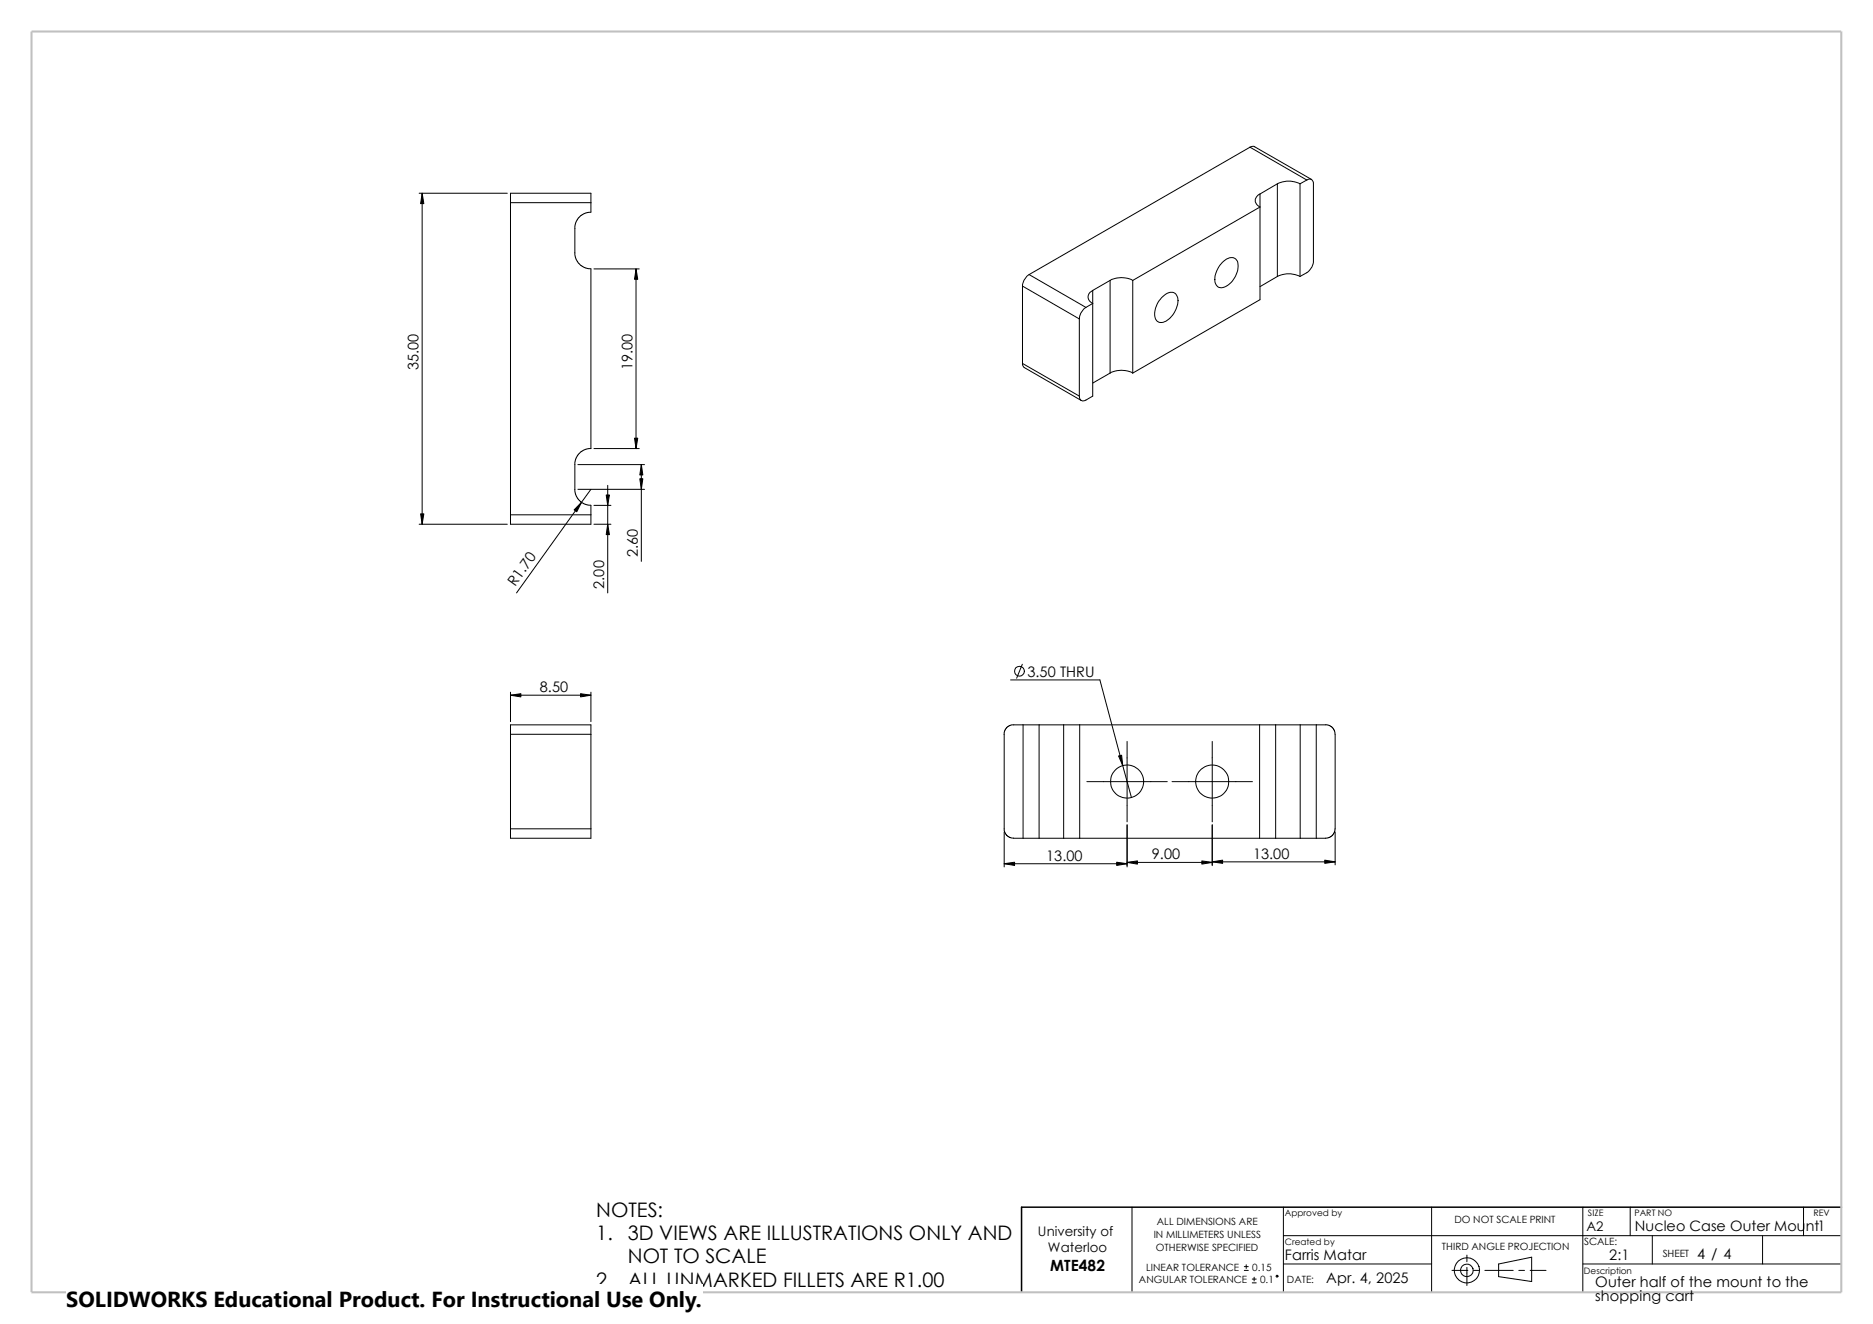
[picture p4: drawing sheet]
<svg xmlns="http://www.w3.org/2000/svg" width="420mm" height="297mm" viewBox="0 0 420 297" stroke-linecap="round" stroke-linejoin="round" font-family="sans-serif">
<g fill="none" stroke="#000" stroke-width=".22">
<path d="M280.3 33l.9-.1 12.9 7.4M280.3 33l-49.5 28.6M280.3 33l12.7 7.4M94 43.3h19.7M94.7 43.3v74.3M114.5 45.5h18M114.5 45.5v70M132.5 45.5v-2.2h-18v2.2M132.5 45.5v2.1l-1.1 .2-1 .4-.9 .9-.5 1-.1 .6v6.1l.3 1.3 .7 1.2 1.2 .7 1.4 .3v40.3M274.2 58.8a2.23 2.23 0 0 1 2.9-.7 3.4 3.4 0 0 1 0 3.8 3.9 3.9 0 0 1-3.8 2.6 2.82 2.82 0 0 1-.4-3.8zM282.5 43.5v23.7l-28.5 16.5M282.5 43.5a1.54 1.54 0 0 0-1 1.5 1.54 1.54 0 0 0 1 1.4l-28.5 16.5"/>
<path d="M286.4 41.2a5.7 5.7 0 0 1 5.1 0M286.4 41.2l-3.9 2.3M286.4 41.2v20.8M291.5 41.2v20.8M293 40.4a.9 .9 0 0 1 1.1-.1 .9 .9 0 0 1 .4 .9v17.4a3.2 3.2 0 0 1-1.5 2.6l-1.5 .8M293 40.4l-1.5 .8M133.2 60.3h10.1M142.6 60.3v40.3M229.3 64.2l12.7 7.3M229.3 64.2v17.3M230.8 61.6l12.7 7.4M230.8 61.6a3.5 3.5 0 0 0-1.5 2.6"/>
<path d="M242 71.5v17.4M243.5 69a3.5 3.5 0 0 0-1.5 2.5M245 65.2a1.54 1.54 0 0 0-1 1.4 1.54 1.54 0 0 0 1 1.5l-1.5 .9M245 65.2v23.7l-1.5 .8a.92 .92 0 0 1-1 .1 .92 .92 0 0 1-.5-.9M248.9 62.9a5.4 5.4 0 0 1 5.1 0M248.9 62.9l-3.9 2.3M248.9 62.9v20.8M254 62.9v20.8M260.5 66.8a2.44 2.44 0 0 1 2.9-1 2.97 2.97 0 0 1 .3 3.7 4.3 4.3 0 0 1-3.5 2.8 1.82 1.82 0 0 1-1.2-2.4 5.8 5.8 0 0 1 1.5-3.1zM286.4 62a5.7 5.7 0 0 1 5.1 0M286.4 62l-3.9 2.3M229.3 81.5l.3 .9 12.8 7.4"/>
<path d="M229.3 81.5l12.7 7.4M248.9 83.7a5.4 5.4 0 0 1 5.1 0M248.9 83.7l-3.9 2.2M94 117.6h19.7M114.5 115.5h18M129.6 109.8h14.9M129.6 104.2h14.9M132.5 115.5v2.1h-18v-2.1M132.5 109.8l-16.7 23.2M132.5 100.6l-1.1 .2-1 .4-.8 .8-.5 1-.2 .7v6.1l.3 1.4 .7 1.1 1.2 .8 1.4 .3v2.1M133.2 117.6h3.8M133.2 113.4h3.8"/>
<path d="M133.2 100.6h10.1M136.3 108.9v24.1M143.8 104.2v21.7M114.5 155.3v6.6M114.5 156h18M132.5 155.3v6.6M226.6 152.5h20l7.1 26.4M229.2 149l-1.2 3.1M114.5 164.7v21.2M114.5 164.7h18M114.5 164.7v-2.1h18v2.1M132.5 164.7v21.2"/>
<path d="M225.2 164.7v21.6l.4 .9 .8 .7 .9 .1h2.1M229.4 162.6h3.6M229.4 162.6l-3 .1-1 .9-.3 1.1M229.4 162.6v25.4M233 162.6h5.5M233 162.6v25.4M238.5 162.6v25.4M238.5 162.6h3.6M242.1 162.6h40.3M242.1 162.6v25.4M243.7 175.3h18M252.7 166.3v18.1"/>
<path d="M262.8 175.3h18M271.8 166.3v18.1M282.4 162.6v25.4M282.4 162.6h3.6M286 162.6h5.5M286 162.6v25.4M291.5 162.6v25.4M291.5 162.6h3.6M295.1 162.6h2.2M295.1 162.6v25.4M297.3 162.6l.8 .1 .8 .7 .3 .5 .2 .8v21.2l-.3 1.1-.9 .8-.9 .2h-2.2M114.5 185.9h18"/>
<path d="M114.5 185.9v2.1h18v-2.1M225.2 186.6v7.9M225.2 193.8h27.5M229.4 188h3.6M233 188h5.5M238.5 188h3.6M242.1 188h40.3M252.7 185v9.5M252.7 193.5h19.1M271.8 185v9.2M271.8 193.3h27.6M282.4 188h3.6"/>
<path d="M286 188h5.5M291.5 188h3.6M299.4 186.6v7.4M253.8 270.8v19.1M287.8 277.2h125.1M287.8 270.8v19.1M321 270.8v19.1M354.9 270.8v19.1M365.5 270.8v6.4M370.5 277.2v6.3M395.2 277.2v6.3M404.4 270.8v6.4"/>
<path d="M279 285h.9M279 284.1h.9M279.4 283.7v.9M280.8 287.8h.9M280.8 286.9h.9M281.2 286.5v.9M287.8 283.5h33.2M325.6 285h3.5M328.9 281.6v1.4M328.9 284.3v4.1M330.4 285h1.3M333 285h6.3"/>
<path d="M336 283.5l7.5-1.5v5.5l-7.5-1.1zM340.6 285h1.2M343.1 285h3.6M354.9 283.5h58"/>
<circle cx="228.6" cy="150.6" r="1.1"/>
<circle cx="252.7" cy="175.3" r="3.7"/>
<circle cx="271.8" cy="175.3" r="3.7"/>
<circle cx="286.4" cy="286.3" r=".21"/>
<circle cx="328.9" cy="285" r="1.42"/>
<circle cx="328.9" cy="285" r="2.83"/>
</g>
<path d="M412.9 270.8h-183.8v19.1" fill="none" stroke="#000" stroke-width=".34"/>
<path d="M7.1 7.1h405.8v282.8h-405.8z" fill="none" stroke="#c0c0c0" stroke-width=".47"/>
<g fill="#000" stroke="#000" stroke-width=".22">
<path d="M94.7 43.3l.3 2.4h-.7zM142.6 60.3l.4 2.4h-.7zM94.3 115.3h.7l-.3 2.3zM130.4 112.7l-1.1 2.1-.6-.4zM136.3 117.6l.4 2.3h-.8zM135.9 111h.8l-.4 2.4zM142.3 98.3h.7l-.4 2.3zM143.5 107.4h.6l-.3 2.4zM143.8 104.2l.3 2.4h-.6zM114.5 156l2.3-.4v.7zM130.2 155.6l2.3 .4-2.3 .3zM250.8 169.6l.7-.2 .3 2.3z"/>
<path d="M225.2 193.8l2.3-.4v.7zM250.4 193.4l2.3 .4-2.3 .3zM252.7 193.5l2.4-.4v.7zM269.5 193.1l2.3 .4-2.3 .3zM271.8 193.3l2.4-.3v.7zM297.1 193l2.3 .3-2.3 .4z"/>
</g>
<path d="M14.9 288.1h142.6v8.9h-142.6z" fill="#fff"/>
<text font-size="4.9" x="14.9" y="293.3">SOLIDWORKS Educational Product. For Instructional Use Only.</text>
<g font-size="4.5">
<text x="133.7" y="273.1">NOTES:</text>
<text x="133.7" y="278.3">1.</text>
<text x="140.8" y="278.3">3D VIEWS ARE ILLUSTRATIONS ONLY AND</text>
<text x="140.8" y="283.4">NOT TO SCALE</text>
<text x="133.7" y="288.6">2.</text>
<text x="140.8" y="288.6">ALL UNMARKED FILLETS ARE R1.00</text>
</g>
<text font-size="3.5" x="235.5" y="285">MTE482</text>
<g font-size="3.3">
<text x="93.9" y="83" transform="rotate(-90 93.9 83)">35.00</text>
<text x="141.8" y="83" transform="rotate(-90 141.8 83)">19.00</text>
<text x="143" y="125" transform="rotate(-90 143 125)">2.60</text>
<text x="115.5" y="131.7" transform="rotate(-54 115.5 131.7)">R1.70</text>
<text x="135.5" y="132.1" transform="rotate(-90 135.5 132.1)">2.00</text>
<text x="121" y="155.3">8.50</text>
<text x="230.4" y="151.8">3.50 THRU</text>
<text x="234.6" y="193.1">13.00</text>
<text x="258.3" y="192.8">9.00</text>
<text x="281" y="192.7">13.00</text>
<text x="288.1" y="282.7">Farris Matar</text>
<text x="297.4" y="287.8">Apr. 4, 2025</text>
<text x="360.8" y="282.7">2:1</text>
<text x="380.5" y="282.3">4 / 4</text>
<text x="357.7" y="288.6">Outer half of the mount to the</text>
<text x="357.7" y="291.8">shopping cart</text>
</g>
<text font-size="3.2" x="366.6" y="276.1">Nucleo Case Outer Mount1</text>
<g font-size="3">
<text x="232.7" y="277.2">University of</text>
<text x="235" y="280.9">Waterloo</text>
<text x="355.7" y="276.1">A2</text>
</g>
<g font-size="2.2">
<text x="259.4" y="274.7">ALL DIMENSIONS ARE</text>
<text x="326.1" y="274.4">DO NOT SCALE PRINT</text>
<text x="258.7" y="277.7">IN MILLIMETERS UNLESS</text>
<text x="259.2" y="280.7">OTHERWISE SPECIFIED</text>
<text x="323.3" y="280.4">THIRD ANGLE PROJECTION</text>
<text x="355.2" y="279.3">SCALE:</text>
<text x="372.8" y="282">SHEET</text>
<text x="255.4" y="287.9">ANGULAR TOLERANCE</text>
<text x="257" y="285">LINEAR TOLERANCE</text>
<text x="280.8" y="285">0.15</text>
<text x="282.6" y="287.9">0.1</text>
<text x="288.6" y="287.9">DATE:</text>
</g>
<g font-size="2">
<text x="288.1" y="272.8">Approved by</text>
<text x="356.1" y="272.7">SIZE</text>
<text x="366.5" y="272.7">PART NO</text>
<text x="406.6" y="272.7">REV</text>
<text x="288.1" y="279.2">Created by</text>
<text x="355.2" y="285.7">Description</text>
</g>
</svg>
